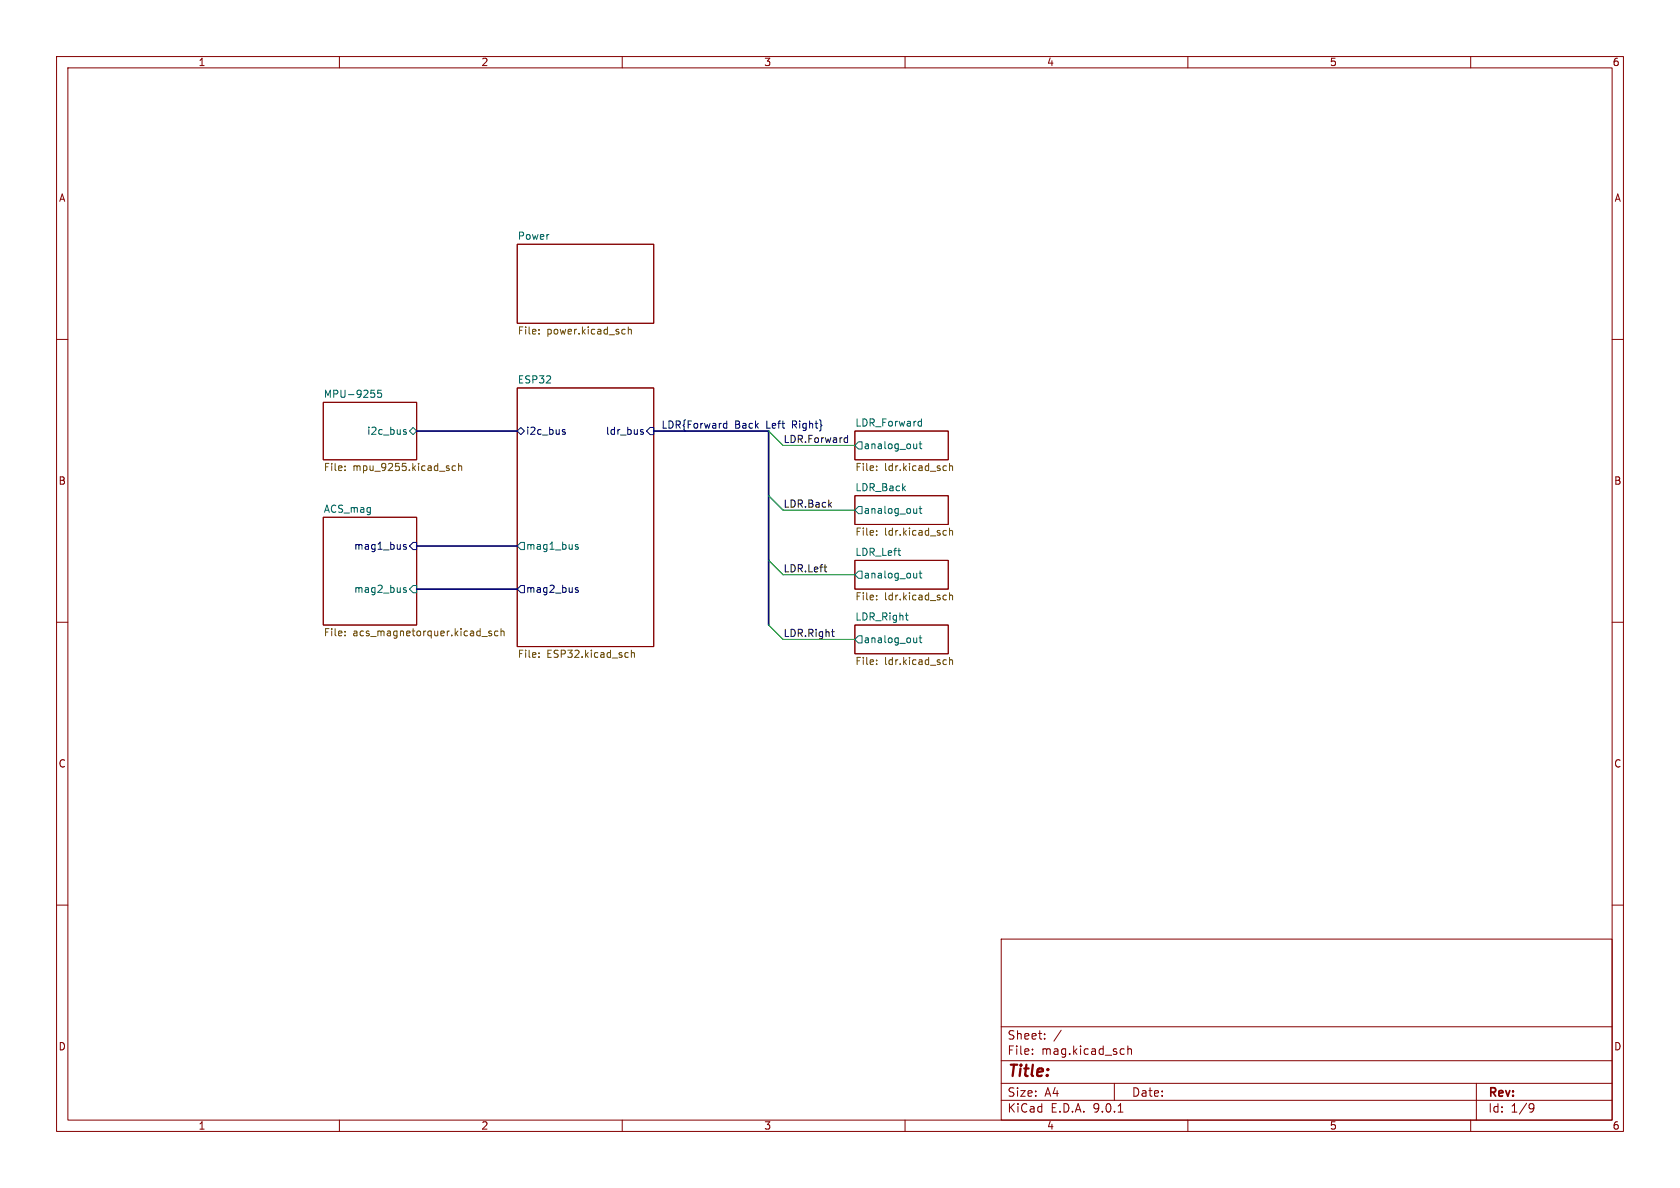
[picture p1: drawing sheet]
<svg xmlns="http://www.w3.org/2000/svg" width="297mm" height="210mm" viewBox="0 0 297 210" stroke-linecap="round" stroke-linejoin="round" font-family="sans-serif">
<g fill="none" stroke="#840000" stroke-width=".18">
<path d="M10 10h277v190h-277zM12 12h273v186h-273zM60 10v2M110 10v2M160 10v2M210 10v2M260 10v2M91.4 43.2h24.2v14h-24.2zM10 60h2M57.1 71.1h16.6v10.2h-16.6zM91.4 68.6h24.2v45.7h-24.2zM151.1 76.2h16.5v5.1h-16.5z"/>
<path d="M285 60h2M57.1 91.4h16.6v19.1h-16.6zM151.1 87.6h16.5v5.1h-16.5zM151.1 99.1h16.5v5h-16.5zM10 110h2M151.1 110.5h16.5v5.1h-16.5zM285 110h2M10 160h2M177 166h108v32h-108zM285 160h2M60 198v2M110 198v2"/>
<path d="M160 198v2M177 194.5h108M177 191.5h108M177 187.5h108M177 181.5h108M182.5 186.3v.1M182.5 185.5v.1M184.7 183.6v.1M184.7 182.8v.1M187.6 182.1l-1.3 2M197 191.5v3M197.7 196.6h.8"/>
<path d="M198.6 185.4l.1 .1M198.7 186.3l-.1 .1M199.4 184.9v1.5M199.4 185.5l.2-.1 .4 .1v.9M210 198v2M260 198v2M261 191.5v6.5M270.6 195.1l.5 .1a.99 .99 0 0 1-.4 1.4h-.2M271.2 195.7l-.3 .3h-.3"/>
</g>
<g fill="none" stroke="#006464" stroke-width=".18">
<path d="M65.6 69h.6M66.1 69.5l.2 .2-.2 .5M67.4 69h-.6l-.1 .6 .2-.1h.4l.2 .2-.1 .4-.2 .1-.5-.1M71.4 76.3l.5 .2-.1 .2-.4 .1M71.4 76h.4M72.4 76.2l.6-.6 .7 .6-.7 .6zM151.8 78.1h.6v1.3h-.6l-.7-.7zM162.1 78.5v.8M162.1 79.2l-.2 .1M162.5 78.5h.5M162.5 74.5h.4M162.7 78v1.1l.3 .2"/>
<path d="M162.9 74.1v1.2M162.9 75.3h-.4M91.4 96.5l.7-.6h.6v1.3h-.6zM101.7 96.5l.6 .4-.2 .2-.4-.1M102.2 96.3h-.3l-.2 .1M151.8 89.5h.6v1.3h-.6l-.7-.6zM158.7 97.3h.5M159.1 98.2h.1M162.1 89.9v.8M162.1 90.6l-.2 .1M162.5 89.9h.5M162.7 89.5v1.1l.3 .1"/>
<path d="M71.3 104.1l.6 .4-.2 .2h-.4M71.8 103.9h-.3l-.2 .2M73 103.5h.7v1.3h-.7l-.6-.7zM151.8 112.4h.6v1.3h-.6l-.7-.7zM151.8 101h.6v1.2h-.6l-.7-.6zM160.1 108.8h.4M160.3 109.6h.2M162.1 101.3v.9M162.1 112.8v.8M162.1 113.5l-.2 .1M162.1 102.1l-.2 .1M162.5 112.8h.5"/>
<path d="M162.5 101.3h.5M162.7 100.9v1.1l.3 .2M162.7 112.3v1.1l.3 .2"/>
</g>
<g fill="none" stroke="#725600" stroke-width=".18">
<path d="M95.3 58.9v.2M95.3 58.3v.1M110.2 58.2l.3 .1M110.5 59l-.3 .1M111.1 58.3l.2-.1 .3 .1v.8M111.1 57.8v1.3M61 82.4v.1M61 83.1v.1M80.5 82.4l-.3-.1-.3 .3 .1 .5h.5M81.1 82.5l.2-.2 .3 .1v.8M81.1 81.9v1.3M155 82.4v.1"/>
<path d="M155 83.1v.1M155 93.8v.2M155 94.5v.1M167 82.3l.3 .1M167 93.8h.3M167.3 83.1l-.3 .1M167.3 94.6h-.3M167.9 81.9v1.3M167.9 93.3v1.3M167.9 82.5l.1-.2 .3 .1 .1 .8M167.9 93.9l.1-.1h.3l.1 .8M61 112.3v.1"/>
<path d="M61 111.6v.1M85.2 112.5h1M86.9 111.6h-.3l-.2 .1 .1 .2 .4 .1v.3h-.5M88 111.6h-.3l-.3 .2 .1 .5h.5M88.6 111.7l.2-.1h.3v.8M88.6 111.1v1.3M95.3 115.4v.1M95.3 116.1v.1M111 115.4h.1M111.1 116.1l-.1 .1M111.6 114.9v1.3M111.6 115.5l.2-.1h.3l.1 .8"/>
<path d="M155 117.4v.1M155 105.3v.1M155 105.9v.1M155 116.7v.1M167 116.6l.3 .1M167 105.2l.3 .1M167.3 117.4l-.3 .1M167.3 106h-.3M167.9 116.8l.1-.2 .3 .1 .1 .8M167.9 104.8v1.2M167.9 116.2v1.3M167.9 105.3l.1-.1 .3 .1 .1 .7"/>
</g>
<g fill="none" stroke="#000084" stroke-width=".18">
<path d="M91.4 76.2l.7-.6 .6 .6-.6 .6zM99.5 76.3l.5 .2-.1 .2-.4 .1M99.5 76h.4M113.3 76.3l.5 .2-.1 .2-.4 .1M113.3 76h.4M114.9 75.6h.7v1.2h-.7l-.6-.6zM127.9 75.6l.2 .1 .4-.1M128.5 74.4v1.3M128.5 74.9l-.4-.1-.2 .2M71.3 96.5l.6 .4-.2 .2-.4-.1M71.8 96.3h-.3l-.2 .1M73 95.9h.7v1.3h-.7l-.6-.7z"/>
<path d="M91.4 104.1l.7-.6h.6v1.3h-.6zM101.7 104.1l.6 .4-.2 .2h-.4M102.2 103.9h-.3l-.2 .2"/>
</g>
<path d="M149.4 78.2h.4M149.4 77.4h.4M149.8 77v1.2M145.7 100.2h.5M145.9 101l.3 .1M147 111.7h.5M147.2 111.2v1.1l.3 .2" fill="none" stroke="#0f0f0f" stroke-width=".18"/>
<path d="M73.7 76.2h17.7M115.6 76.2h20.3v34.3M73.7 96.5h17.7M73.7 104.1h17.7" fill="none" stroke="#000084" stroke-width=".3"/>
<path d="M135.9 76.2l2.5 2.5h12.7M135.9 99.1l2.5 2.5h12.7M135.9 87.6l2.5 2.6h12.7M135.9 110.5l2.5 2.5h12.7" fill="none" stroke="#009600" stroke-width=".18"/>
<text font-size="2.8" fill="#840000" x="178" y="190.9">Title:</text>
<g font-size="2.1" fill="#840000">
<text x="178" y="184">Sheet:</text>
<text x="178" y="186.7">File:</text>
<text x="184.1" y="186.7">mag.kicad_sch</text>
<text x="178" y="196.9">KiCad</text>
<text x="178" y="194.1">Size:</text>
<text x="184.7" y="194.1">A4</text>
<text x="185.7" y="196.9">E.D.A.</text>
<text x="193.3" y="196.9">9.0.1</text>
<text x="200" y="194.1">Date:</text>
<text x="263" y="194.3">Rev:</text>
<text x="263" y="196.9">Id:</text>
<text x="267.1" y="196.9">1/9</text>
</g>
<g font-size="1.8" fill="#840000">
<text x="35" y="11.9">1</text>
<text x="85" y="11.9">2</text>
<text x="135" y="11.9">3</text>
<text x="185" y="11.9">4</text>
<text x="235" y="11.9">5</text>
<text x="285" y="11.9">6</text>
<text x="10.3" y="35.9">A</text>
<text x="285.3" y="35.9">A</text>
<text x="10.3" y="85.9">B</text>
<text x="285.3" y="85.9">B</text>
<text x="10.3" y="135.9">C</text>
<text x="285.3" y="135.9">C</text>
<text x="10.3" y="185.9">D</text>
<text x="285.3" y="185.9">D</text>
<text x="35" y="199.9">1</text>
<text x="85" y="199.9">2</text>
<text x="135" y="199.9">3</text>
<text x="185" y="199.9">4</text>
<text x="235" y="199.9">5</text>
<text x="285" y="199.9">6</text>
</g>
<g font-size="1.8" fill="#006464">
<text x="91.4" y="42.5">Power</text>
<text x="57.1" y="70.4">MPU-9255</text>
<text x="91.4" y="67.9">ESP32</text>
<text x="64.8" y="77.1">i2c_bus</text>
<text x="151.1" y="75.5">LDR_Forward</text>
<text x="152.6" y="79.6">analog_out</text>
<text x="151.1" y="86.9">LDR_Back</text>
<text x="57.1" y="90.7">ACS_mag</text>
<text x="152.6" y="91">analog_out</text>
<text x="92.9" y="97.4">mag1_bus</text>
<text x="151.1" y="98.3">LDR_Left</text>
<text x="62.5" y="105">mag2_bus</text>
<text x="152.6" y="102.5">analog_out</text>
<text x="151.1" y="109.8">LDR_Right</text>
<text x="152.6" y="113.9">analog_out</text>
</g>
<g font-size="1.8" fill="#725600">
<text x="91.4" y="59.5">File:</text>
<text x="96.7" y="59.5">power.kicad_sch</text>
<text x="57.1" y="83.6">File:</text>
<text x="62.4" y="83.6">mpu_9255.kicad_sch</text>
<text x="151.1" y="83.6">File:</text>
<text x="156.4" y="83.6">ldr.kicad_sch</text>
<text x="151.1" y="95">File:</text>
<text x="156.4" y="95">ldr.kicad_sch</text>
<text x="151.1" y="106.5">File:</text>
<text x="156.4" y="106.5">ldr.kicad_sch</text>
<text x="57.1" y="112.8">File:</text>
<text x="62.4" y="112.8">acs_magnetorquer.kicad_sch</text>
<text x="91.4" y="116.6">File:</text>
<text x="96.7" y="116.6">ESP32.kicad_sch</text>
<text x="151.1" y="117.9">File:</text>
<text x="156.4" y="117.9">ldr.kicad_sch</text>
</g>
<g font-size="1.8" fill="#000084">
<text x="92.9" y="77.1">i2c_bus</text>
<text x="107" y="77.1">ldr_bus</text>
<text x="116.8" y="75.9">LDR{Forward</text>
<text x="129.9" y="75.9">Back</text>
<text x="135.6" y="75.9">Left</text>
<text x="140.3" y="75.9">Right}</text>
<text x="62.5" y="97.4">mag1_bus</text>
<text x="92.9" y="105">mag2_bus</text>
</g>
<g font-size="1.8" fill="#0f0f0f">
<text x="138.4" y="78.4">LDR.Forward</text>
<text x="138.4" y="89.8">LDR.Back</text>
<text x="138.4" y="101.3">LDR.Left</text>
<text x="138.4" y="112.7">LDR.Right</text>
</g>
</svg>
